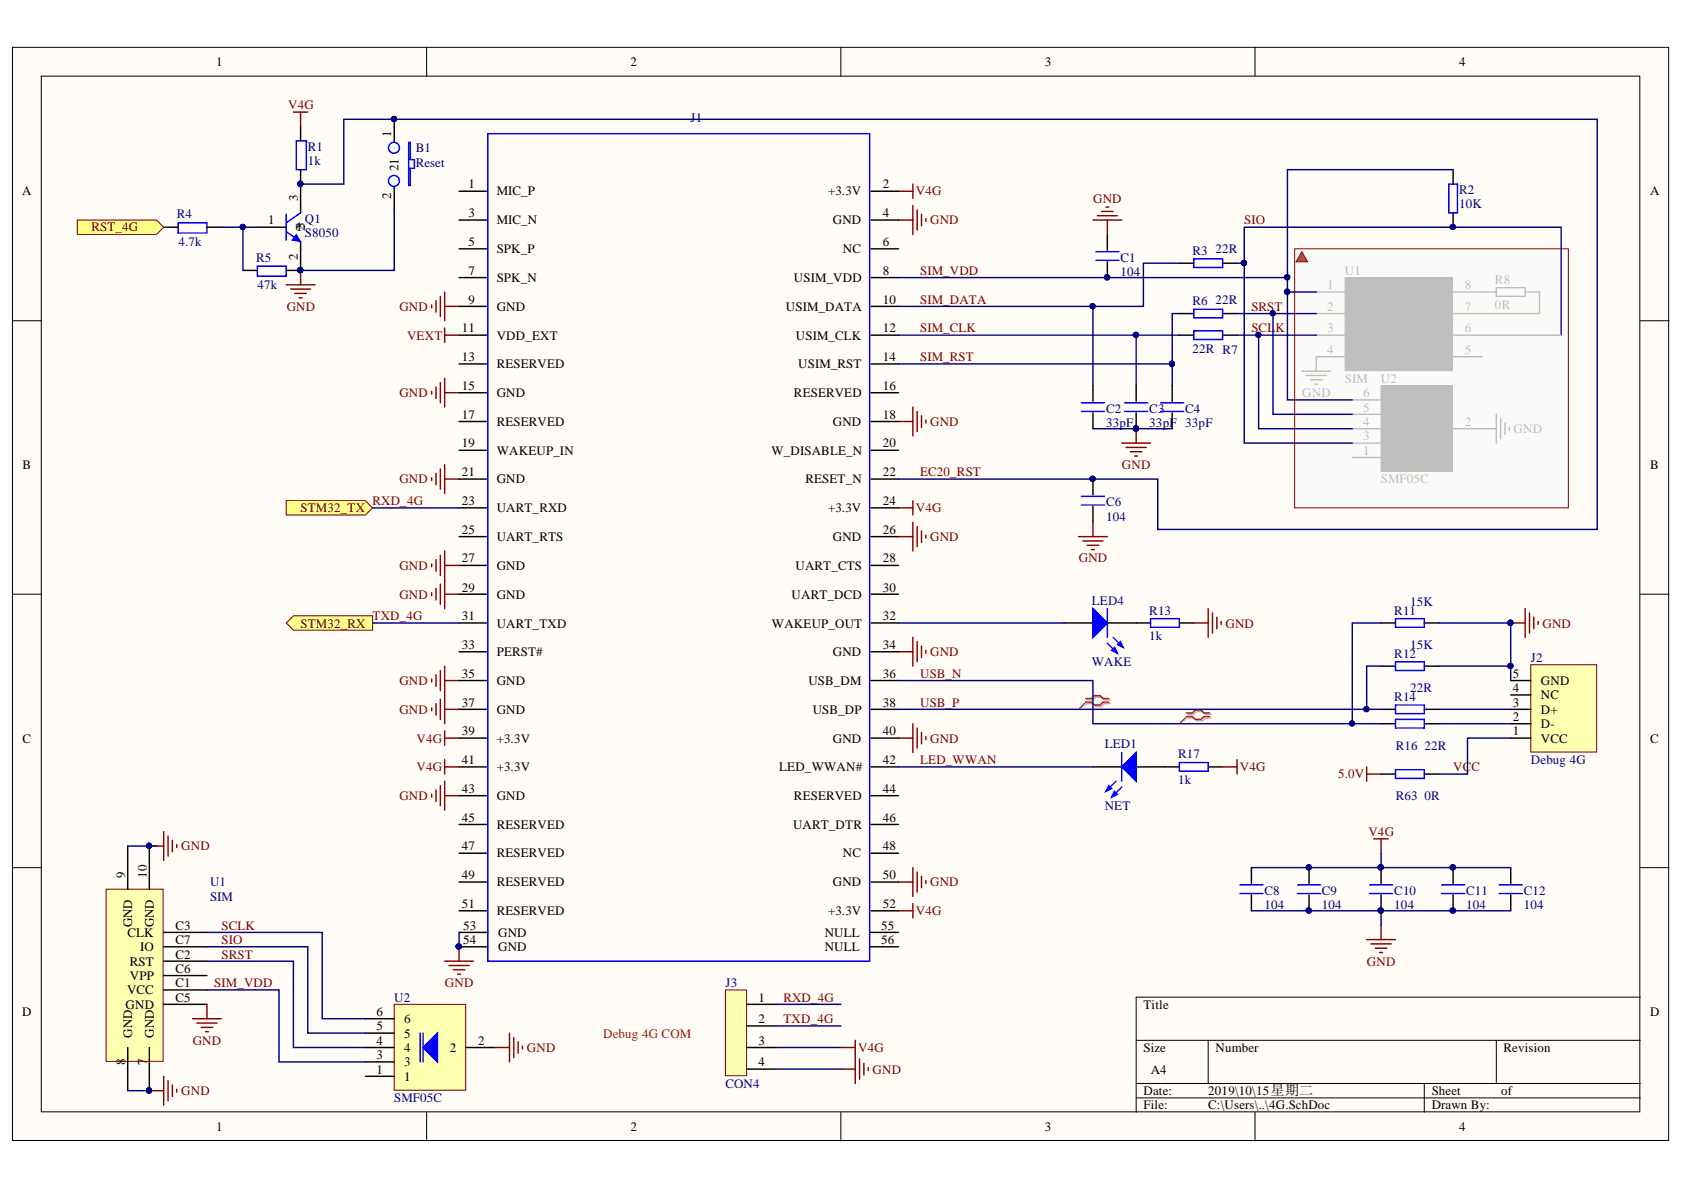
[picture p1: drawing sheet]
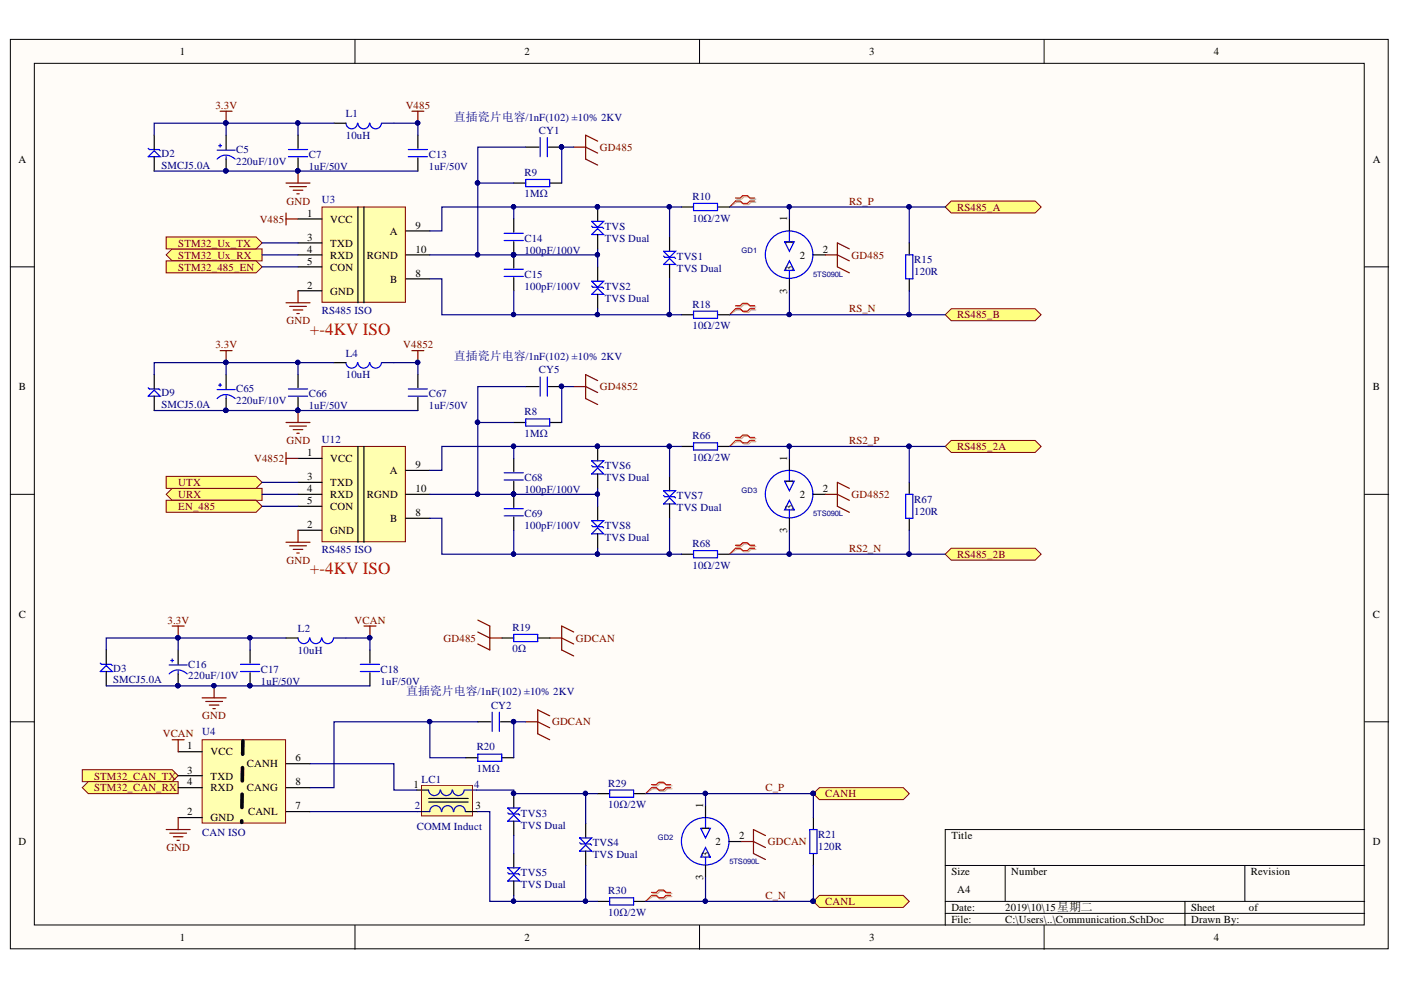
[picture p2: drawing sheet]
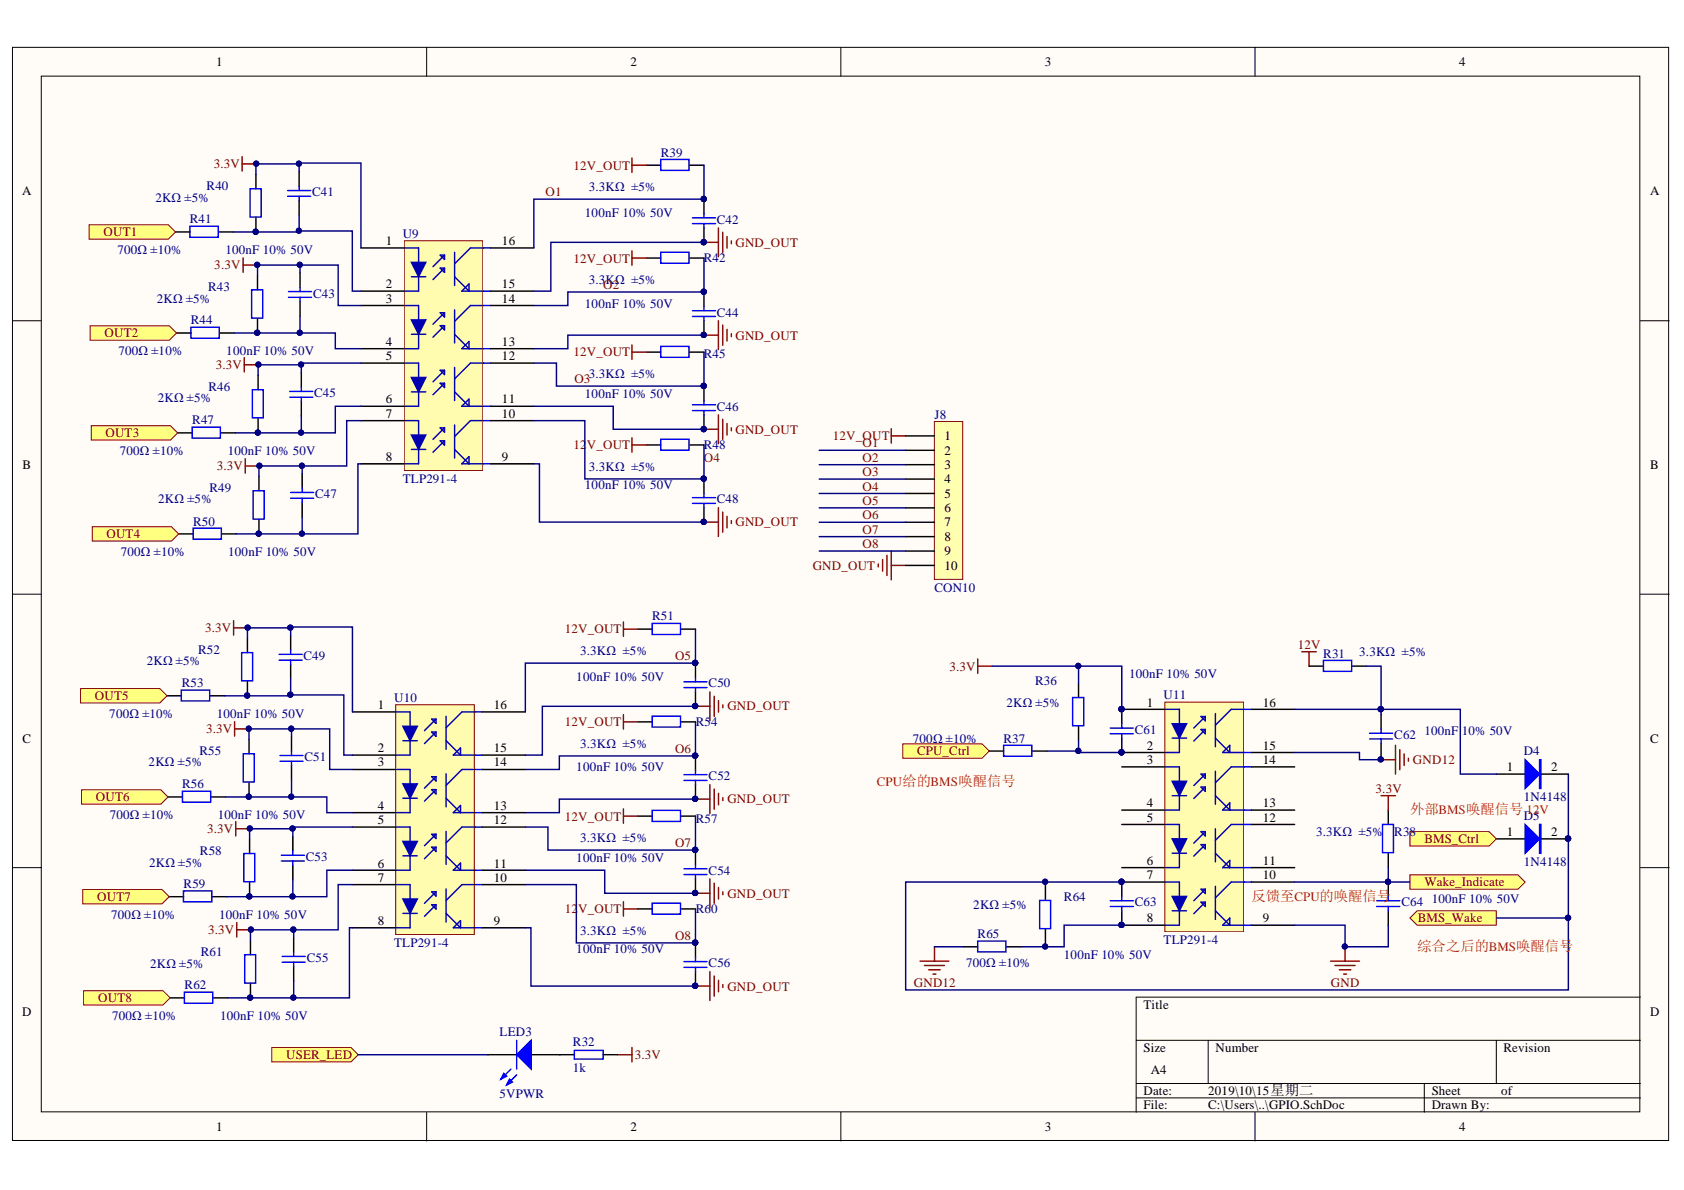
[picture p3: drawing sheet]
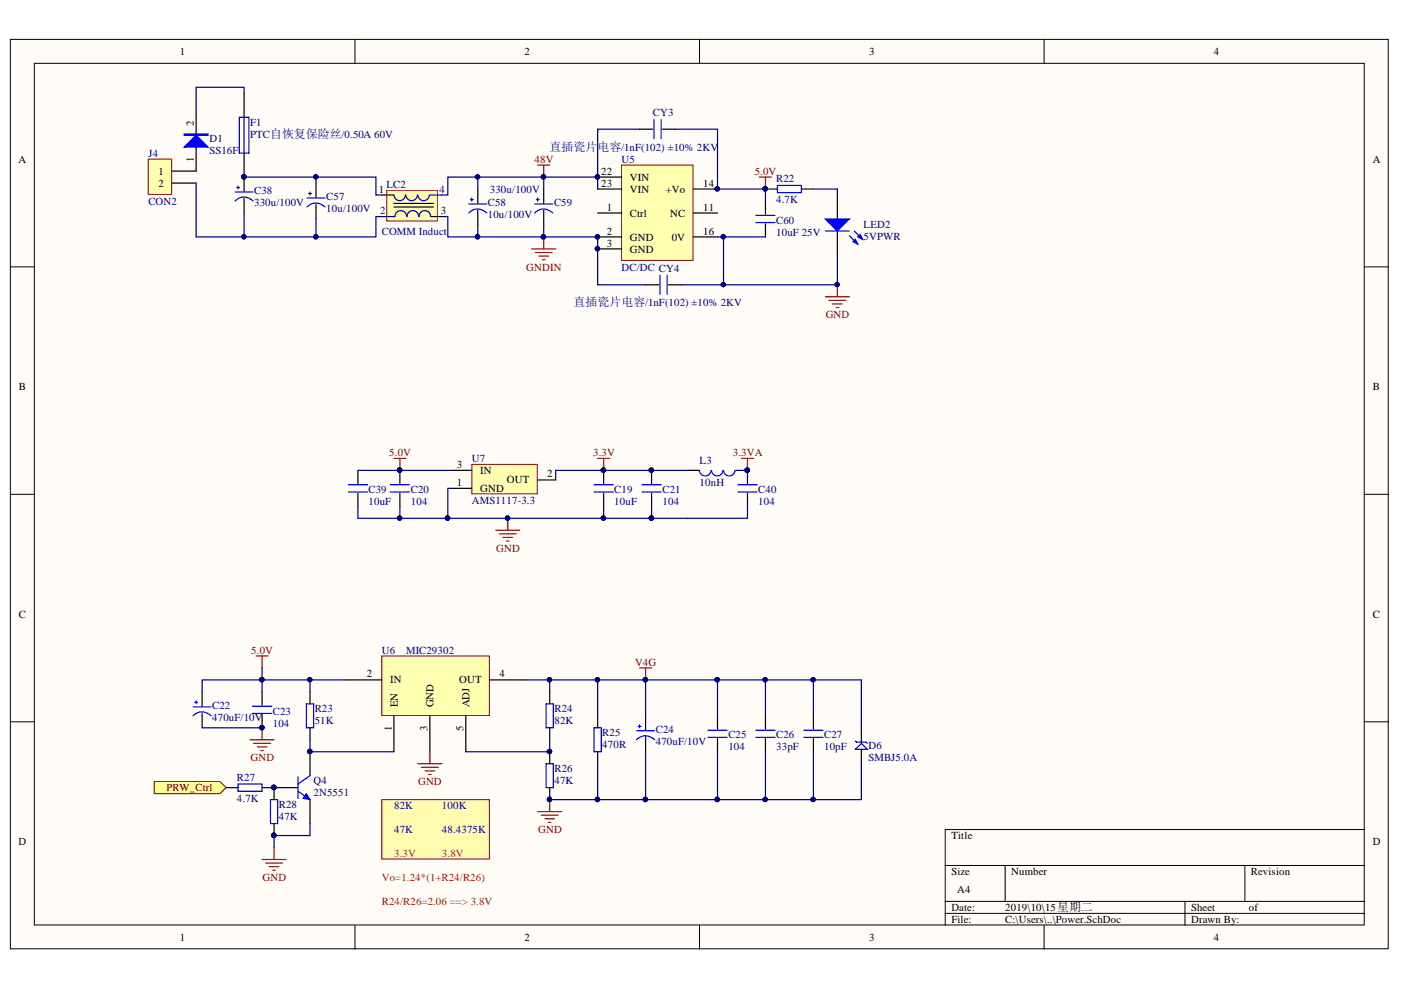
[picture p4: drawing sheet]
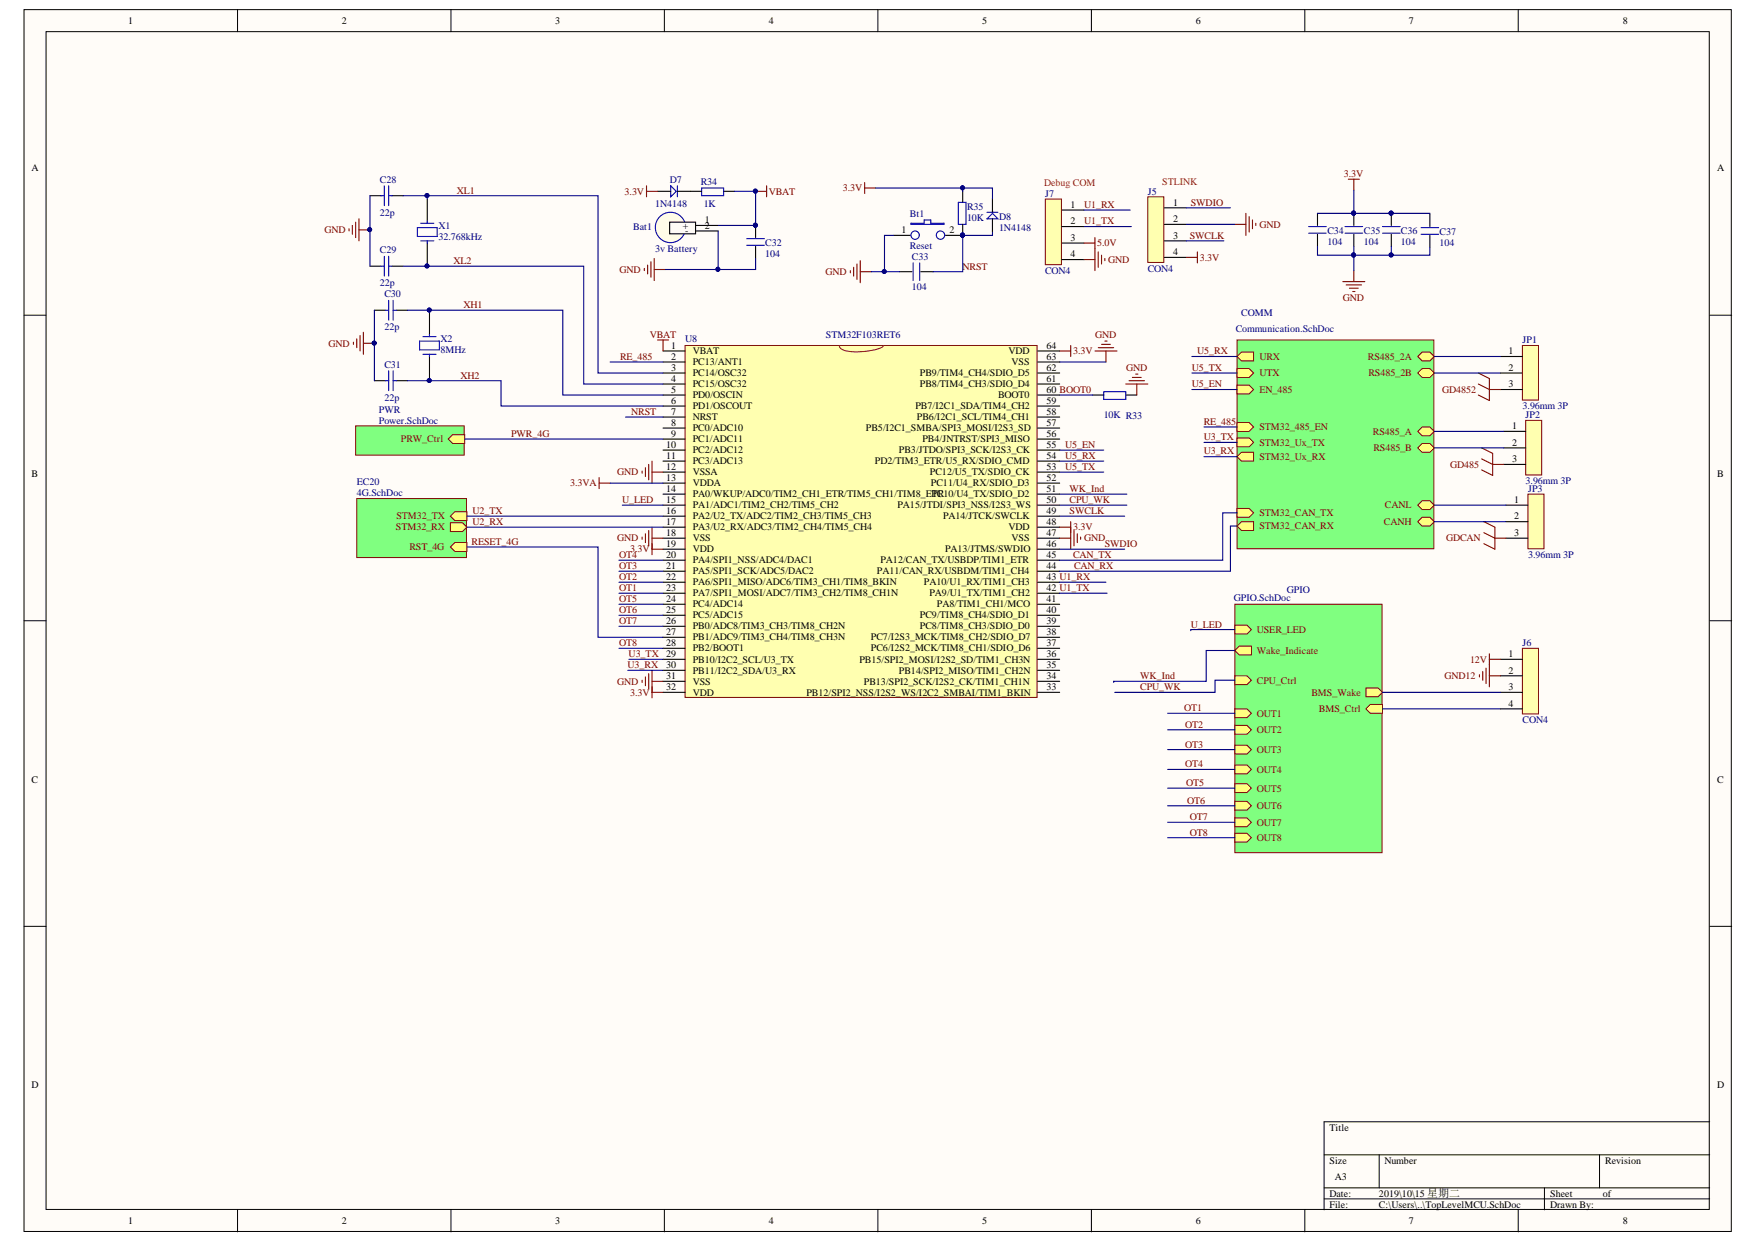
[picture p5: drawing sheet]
# Altium project BatteryIot-V3.PrjPcb
5 sheets, 207 parts. Net scope: hierarchical (ports join the sheet entries above them; power ports are global).
Board files: BatteryIot.PcbDoc, BatteryIot -V2.PcbDoc, BatteryIot - 焊接图.PcbDoc
Sheets:
  TopLevelMCU.SchDoc
    EC20 = 4G.SchDoc
    GPIO = GPIO.SchDoc
    PWR = Power.SchDoc
    COMM = Communication.SchDoc

## Sheet TopLevelMCU.SchDoc
size A3

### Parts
Bat1  3v Battery  [BATM]
Bt1  Reset  [3*6*2.5贴片 微动开关]
C28  22p  [0603_C]
C29  22p  [0603_C]
C30  22p  [0603_C]
C31  22p  [0603_C]
C32  104  [0603_C]
C33  104  [0603_C]
C34  104  [0603_C]
C35  104  [0603_C]
C36  104  [0603_C]
C37  104  [0603_C]
D7  1N4148  [SOD-323]
D8  1N4148  [SOD-323]
J5  CON4  [CON4(2.54)]
J6  CON4  [CON4(2.54)]
J7  CON4  [CON4(2.54)]
JP1  3.96mm 3P
JP2  3.96mm 3P
JP3  3.96mm 3P
R33  10K  [0603_R]
R34  1K  [0603_R]
R35  10K  [0603_R]
U8  STM32F103RET6  [LQFP64]
X1  32.768kHz  [XTAL32]
X2  8MHz  [Crystal_SMD]

### Sub-sheets
COMM = Communication.SchDoc: STM32_485_EN (in), STM32_Ux_TX (in), STM32_Ux_RX (out), STM32_CAN_TX (in), CANH (bidir), RS485_B (bidir), CANL (bidir), RS485_A (bidir), STM32_CAN_RX (out), RS485_2A (bidir), RS485_2B (bidir), UTX (in), EN_485 (in), URX (out)
EC20 = 4G.SchDoc: STM32_RX (out), STM32_TX (in), RST_4G (in)
GPIO = GPIO.SchDoc: BMS_Ctrl (in), BMS_Wake (out), USER_LED (in), CPU_Ctrl (in), Wake_Indicate (out), OUT1 (in), OUT2 (in), OUT3 (in), OUT4 (in), OUT5 (in), OUT6 (in), OUT7 (in), OUT8 (in)
PWR = Power.SchDoc: PRW_Ctrl (in)

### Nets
3.3V: C34.1 C35.1 C36.1 C37.1 D7.1 D8.2 J5.4 R35.1 U8.19(VDD) U8.32(VDD) U8.48(VDD) U8.64(VDD)
3.3VA: U8.13(VDDA)
5.0V: J7.3
12V: J6.1
GD485: JP2.3
GD4852: JP1.3
GDCAN: JP3.3
GND: Bat1.2(-) Bt1.1 C28.2 C29.2 C30.2 C31.2 C32.2 C33.2 C34.2 C35.2 C36.2 C37.2 J5.2 J7.4 R33.2 U8.12(VSSA) U8.18(VSS) U8.31(VSS) U8.47(VSS) U8.63(VSS)
GND12: J6.2
VBAT: Bat1.1(+) C32.1 R34.2 U8.1(VBAT)
BOOT0: R33.1 U8.60(BOOT0)
C_N: JP3.1 ; sheet COMM/CANL
C_P: JP3.2 ; sheet COMM/CANH
CAN_RX: U8.44(PA11/CAN_RX/USBDM/TIM1_CH4) ; sheet COMM/STM32_CAN_RX
CAN_TX: U8.45(PA12/CAN_TX/USBDP/TIM1_ETR) ; sheet COMM/STM32_CAN_TX
CPU_WK: U8.50(PA15/JTDI/SPI3_NSS/I2S3_WS) ; sheet GPIO/CPU_Ctrl
NRST: Bt1.2 C33.1 D8.1 R35.2 U8.7(NRST)
OT1: U8.23(PA7/SPI1_MOSI/ADC7/TIM3_CH2/TIM8_CH1N) ; sheet GPIO/OUT1
OT2: U8.22(PA6/SPI1_MISO/ADC6/TIM3_CH1/TIM8_BKIN) ; sheet GPIO/OUT2
OT3: U8.21(PA5/SPI1_SCK/ADC5/DAC2) ; sheet GPIO/OUT3
OT4: U8.20(PA4/SPI1_NSS/ADC4/DAC1) ; sheet GPIO/OUT4
OT5: U8.24(PC4/ADC14) ; sheet GPIO/OUT5
OT6: U8.25(PC5/ADC15) ; sheet GPIO/OUT6
OT7: U8.26(PB0/ADC8/TIM3_CH3/TIM8_CH2N) ; sheet GPIO/OUT7
OT8: U8.28(PB2/BOOT1) ; sheet GPIO/OUT8
PWR_4G: U8.9(PC1/ADC11) ; sheet PWR/PRW_Ctrl
RE_485: U8.2(PC13/ANT1) ; sheet COMM/STM32_485_EN
RESET_4G: U8.27(PB1/ADC9/TIM3_CH4/TIM8_CH3N) ; sheet EC20/RST_4G
RS2_N: JP1.2 ; sheet COMM/RS485_2B
RS2_P: JP1.1 ; sheet COMM/RS485_2A
RS_N: JP2.2 ; sheet COMM/RS485_B
RS_P: JP2.1 ; sheet COMM/RS485_A
SWCLK: J5.3 U8.49(PA14/JTCK/SWCLK)
SWDIO: J5.1 U8.46(PA13/JTMS/SWDIO)
U1_RX: J7.1 U8.43(PA10/U1_RX/TIM1_CH3)
U1_TX: J7.2 U8.42(PA9/U1_TX/TIM1_CH2)
U2_RX: U8.17(PA3/U2_RX/ADC3/TIM2_CH4/TIM5_CH4) ; sheet EC20/STM32_RX  [project net TXD_4G]
U2_TX: U8.16(PA2/U2_TX/ADC2/TIM2_CH3/TIM5_CH3) ; sheet EC20/STM32_TX  [project net RXD_4G]
U3_RX: U8.30(PB11/I2C2_SDA/U3_RX) ; sheet COMM/STM32_Ux_RX
U3_TX: U8.29(PB10/I2C2_SCL/U3_TX) ; sheet COMM/STM32_Ux_TX
U5_EN: U8.55(PB3/JTDO/SPI3_SCK/I2S3_CK) ; sheet COMM/EN_485
U5_RX: U8.54(PD2/TIM3_ETR/U5_RX/SDIO_CMD) ; sheet COMM/URX
U5_TX: U8.53(PC12/U5_TX/SDIO_CK) ; sheet COMM/UTX
U_LED: U8.15(PA1/ADC1/TIM2_CH2/TIM5_CH2) ; sheet GPIO/USER_LED
WK_Ind: U8.51(PC10/U4_TX/SDIO_D2) ; sheet GPIO/Wake_Indicate
XH1: C30.1 U8.5(PD0/OSCIN) X2.1
XH2: C31.1 U8.6(PD1/OSCOUT) X2.2
XL1: C28.1 U8.3(PC14/OSC32) X1.1
XL2: C29.1 U8.4(PC15/OSC32) X1.2
NetC63_2: J6.3 ; sheet GPIO/BMS_Wake
NetD5_1: J6.4 ; sheet GPIO/BMS_Ctrl
NetD7_2: D7.2 R34.1

Not connected (* = marked no-connect by the designer): U8 8(PC0/ADC10) 10(PC2/ADC12) 11(PC3/ADC13) 14(PA0/WKUP/ADC0/TIM2_CH1_ETR/TIM5_CH1/TIM8_ETR) 33(PB12/SPI2_NSS/I2S2_WS/I2C2_SMBAI/TIM1_BKIN) 34(PB13/SPI2_SCK/I2S2_CK/TIM1_CH1N) 35(PB14/SPI2_MISO/TIM1_CH2N) 36(PB15/SPI2_MOSI/I2S2_SD/TIM1_CH3N) 37(PC6/I2S2_MCK/TIM8_CH1/SDIO_D6) 38(PC7/I2S3_MCK/TIM8_CH2/SDIO_D7) 39(PC8/TIM8_CH3/SDIO_D0) 40(PC9/TIM8_CH4/SDIO_D1) 41(PA8/TIM1_CH1/MCO) 52(PC11/U4_RX/SDIO_D3) 56(PB4/JNTRST/SPI3_MISO) 57(PB5/I2C1_SMBA/SPI3_MOSI/I2S3_SD) 58(PB6/I2C1_SCL/TIM4_CH1) 59(PB7/I2C1_SDA/TIM4_CH2) 61(PB8/TIM4_CH3/SDIO_D4) 62(PB9/TIM4_CH4/SDIO_D5)

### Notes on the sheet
- (near J7) Debug COM
- (near J5) STLINK

## Sheet 4G.SchDoc
size A4

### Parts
(Parts that share a designator on the sheet are numbered #1, #2 ... from top to bottom, then left to right.)
B1  Reset  [3*6*2.5贴片 微动开关]
C1  104  [0603_C]
C2  33pF  [0603_C]
C3  33pF  [0603_C]
C4  33pF  [0603_C]
C6  104  [0603_C]
C8  104  [0603_C]
C9  104  [0603_C]
C10  104  [0603_C]
C11  104  [0603_C]
C12  104  [0603_C]
J1  MINI-PCIE-CON  [EC20_MINIPCI]  (value not drawn)
J2  Debug 4G  [USB_MINI_NEW]
J3  CON4  [CON4(2.54)]
LED1  NET  [LED]
LED4  WAKE  [LED]
Q1  S8050  [SOT-23]
R1  1k  [0603_R]
R2  10K  [0603_R]
R3  22R  [0603_R]
R4  4.7k  [0603_R]
R5  47k  [0603_R]
R6  22R  [0603_R]
R7  22R  [0603_R]
R8#1  0R  [0603_R]  (masked out: inside a compile mask, not in the netlist)
R11  15K  [0603_R]
R12  15K  [0603_R]
R13  1k  [0603_R]
R14  22R  [0603_R]
R16  22R  [0603_R]
R17  1k  [0603_R]
R63  0R  [0603_R]
U1#1  SIM  [SIM_BIG_POPUP]  (masked out: inside a compile mask, not in the netlist)
U1#2  SIM
U2#1  SMF05C  [SOT363]  (masked out: inside a compile mask, not in the netlist)
U2#2  SMF05C  [SOT363]

### Ports
RST_4G (in), STM32_RX (out), STM32_TX (in)

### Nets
5.0V: R63.2
GND: B1.2 C1.2 C2.2 C3.2 C4.2 C6.2 C8.2 C9.2 C10.2 C11.2 C12.2 J1.4(GND) J1.9(GND) J1.15(GND) J1.18(GND) J1.21(GND) J1.26(GND) J1.27(GND) J1.29(GND) J1.34(GND) J1.35(GND) J1.37(GND) J1.40(GND) J1.43(GND) J1.50(GND) J1.53(GND) J1.54(GND) J1.55(GND) J1.56(GND) J2.5(GND) J3.4 Q1.2 R5.2 R11.1 R12.1 R13.1 U1#2.7(GND) U1#2.8(GND) U1#2.9(GND) U1#2.10(GND) U1#2.C5(GND) U2#2.2
V4G: C8.1 C9.1 C10.1 C11.1 C12.1 J1.2(+3.3V) J1.24(+3.3V) J1.39(+3.3V) J1.41(+3.3V) J1.52(+3.3V) J3.3 R1.2 R17.1
VEXT: J1.11(VDD_EXT)
EC20_RST: B1.1 C6.1 J1.22(RESET_N) Q1.3 R1.1
LED_WWAN: J1.42(LED_WWAN#) LED1.2(K)
RESET_4G: R4.1 ; port RST_4G
RXD_4G: J1.23(UART_RXD) J3.1 ; port STM32_TX
SCLK: R7.1 U1#2.C3(CLK) U2#2.6
SIM_CLK: C3.1 J1.12(USIM_CLK) R7.2
SIM_DATA: C2.1 J1.10(USIM_DATA) R3.2
SIM_RST: C4.1 J1.14(USIM_RST) R6.2
SIM_VDD: C1.1 J1.8(USIM_VDD) R2.1 U1#2.C1(VCC) U2#2.3
SIO: R2.2 R3.1 U1#2.C7(IO) U2#2.5
SRST: R6.1 U1#2.C2(RST) U2#2.4
TXD_4G: J1.31(UART_TXD) J3.2 ; port STM32_RX
USB_N: J1.36(USB_DM) R11.2 R16.2
USB_P: J1.38(USB_DP) R12.2 R14.2
VCC: J2.1(VCC) R63.1
NetJ1_32: J1.32(WAKEUP_OUT) LED4.1(A)
NetJ2_2: J2.2(D-) R16.1
NetJ2_3: J2.3(D+) R14.1
NetLED1_1: LED1.1(A) R17.2
NetLED4_2: LED4.2(K) R13.2
NetQ1_1: Q1.1 R4.2 R5.1

Not connected (* = marked no-connect by the designer): J1 1(MIC_P) 3(MIC_N) 5(SPK_P) 6(NC) 7(SPK_N) 13(RESERVED) 16(RESERVED) 17(RESERVED) 19(WAKEUP_IN) 20(W_DISABLE_N) 25(UART_RTS) 28(UART_CTS) 30(UART_DCD) 33(PERST#) 44(RESERVED) 45(RESERVED) 46(UART_DTR) 47(RESERVED) 48(NC) 49(RESERVED) 51(RESERVED); J2 4(NC); U1#2 C6(VPP); U2#2 1

### Layout directives
differential pair: USB_N, USB_P

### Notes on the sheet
- Debug 4G COM

## Sheet GPIO.SchDoc
size A4

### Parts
C41  100nF 10% 50V  [0603_C]
C42  100nF 10% 50V  [0603_C]
C43  100nF 10% 50V  [0603_C]
C44  100nF 10% 50V  [0603_C]
C45  100nF 10% 50V  [0603_C]
C46  100nF 10% 50V  [0603_C]
C47  100nF 10% 50V  [0603_C]
C48  100nF 10% 50V  [0603_C]
C49  100nF 10% 50V  [0603_C]
C50  100nF 10% 50V  [0603_C]
C51  100nF 10% 50V  [0603_C]
C52  100nF 10% 50V  [0603_C]
C53  100nF 10% 50V  [0603_C]
C54  100nF 10% 50V  [0603_C]
C55  100nF 10% 50V  [0603_C]
C56  100nF 10% 50V  [0603_C]
C61  100nF 10% 50V  [0603_C]
C62  100nF 10% 50V  [0603_C]
C63  100nF 10% 50V  [0603_C]
C64  100nF 10% 50V  [0603_C]
D4  1N4148  [SOD-323]
D5  1N4148  [SOD-323]
J8  CON10  [XH2.54-SMD-5*2P]
LED3  5VPWR  [LED]
R31  3.3KΩ  ±5%  [0603_R]
R32  1k  [0603_R]
R36  2KΩ ±5%  [0603_R]
R37  700Ω ±10%  [0603_R]
R38  3.3KΩ  ±5%  [0603_R]
R39  3.3KΩ  ±5%  [0603_R]
R40  2KΩ ±5%  [0603_R]
R41  700Ω ±10%  [0603_R]
R42  3.3KΩ  ±5%  [0603_R]
R43  2KΩ ±5%  [0603_R]
R44  700Ω ±10%  [0603_R]
R45  3.3KΩ  ±5%  [0603_R]
R46  2KΩ ±5%  [0603_R]
R47  700Ω ±10%  [0603_R]
R48  3.3KΩ  ±5%  [0603_R]
R49  2KΩ ±5%  [0603_R]
R50  700Ω ±10%  [0603_R]
R51  3.3KΩ  ±5%  [0603_R]
R52  2KΩ ±5%  [0603_R]
R53  700Ω ±10%  [0603_R]
R54  3.3KΩ  ±5%  [0603_R]
R55  2KΩ ±5%  [0603_R]
R56  700Ω ±10%  [0603_R]
R57  3.3KΩ  ±5%  [0603_R]
R58  2KΩ ±5%  [0603_R]
R59  700Ω ±10%  [0603_R]
R60  3.3KΩ  ±5%  [0603_R]
R61  2KΩ ±5%  [0603_R]
R62  700Ω ±10%  [0603_R]
R64  2KΩ ±5%  [0603_R]
R65  700Ω ±10%  [0603_R]
U9  TLP291-4  [SOP16_M]
U10  TLP291-4  [SOP16_M]
U11  TLP291-4  [SOP16_M]

### Ports
BMS_Ctrl (in), BMS_Wake (out), CPU_Ctrl (in), OUT1 (in), OUT2 (in), OUT3 (in), OUT4 (in), OUT5 (in), OUT6 (in), OUT7 (in), OUT8 (in), USER_LED (in), Wake_Indicate (out)

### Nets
3.3V: C41.2 C43.2 C45.2 C47.2 C49.2 C51.2 C53.2 C55.2 C61.2 R32.1 R36.2 R38.1 R40.2 R43.2 R46.2 R49.2 R52.2 R55.2 R58.2 R61.2 U9.1(INPUT-A) U9.3(EMITTER) U9.5 U9.7 U10.1(INPUT-A) U10.3(EMITTER) U10.5 U10.7 U11.1(INPUT-A)
12V: R31.2
12V_OUT: J8.1 R39.2 R42.2 R45.2 R48.2 R51.2 R54.2 R57.2 R60.2
GND: C64.1 U11.9
GND12: C62.1 R65.1 U11.15
GND_OUT: C42.1 C44.1 C46.1 C48.1 C50.1 C52.1 C54.1 C56.1 J8.10 U9.9 U9.11 U9.13 U9.15 U10.9 U10.11 U10.13 U10.15
CPU_WK: R37.1 ; port CPU_Ctrl
O1: C42.2 J8.2 R39.1 U9.16
O2: C44.2 J8.3 R42.1 U9.14
O3: C46.2 J8.4 R45.1 U9.12
O4: C48.2 J8.5 R48.1 U9.10
O5: C50.2 J8.6 R51.1 U10.16
O6: C52.2 J8.7 R54.1 U10.14
O7: C54.2 J8.8 R57.1 U10.12
O8: C56.2 J8.9 R60.1 U10.10
OT1: R41.1 ; port OUT1
OT2: R44.1 ; port OUT2
OT3: R47.1 ; port OUT3
OT4: R50.1 ; port OUT4
OT5: R53.1 ; port OUT5
OT6: R56.1 ; port OUT6
OT7: R59.1 ; port OUT7
OT8: R62.1 ; port OUT8
U_LED: LED3.2(K) ; port USER_LED
WK_Ind: C64.2 R38.2 U11.10 ; port Wake_Indicate
NetC41_1: C41.1 R40.1 R41.2 U9.2(INPUT-K)
NetC43_1: C43.1 R43.1 R44.2 U9.4(COLLECTOR)
NetC45_1: C45.1 R46.1 R47.2 U9.6
NetC47_1: C47.1 R49.1 R50.2 U9.8
NetC49_1: C49.1 R52.1 R53.2 U10.2(INPUT-K)
NetC51_1: C51.1 R55.1 R56.2 U10.4(COLLECTOR)
NetC53_1: C53.1 R58.1 R59.2 U10.6
NetC55_1: C55.1 R61.1 R62.2 U10.8
NetC61_1: C61.1 R36.1 R37.2 U11.2(INPUT-K)
NetC62_2: C62.2 D4.1 R31.1 U11.16
NetC63_1: C63.1 R64.1 R65.2 U11.8
NetC63_2: C63.2 D4.2 D5.2 R64.2 U11.7 ; port BMS_Wake
NetD5_1: D5.1 ; port BMS_Ctrl
NetLED3_1: LED3.1(A) R32.2

Not connected (* = marked no-connect by the designer): U11 3(EMITTER) 4(COLLECTOR) 5 6 11 12 13 14

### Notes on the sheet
- (near R37) CPU给的BMS唤醒信号
- 外部BMS唤醒信号 12V
- (near U11) 反馈至CPU的唤醒信号
- (near C64) 综合之后的BMS唤醒信号

## Sheet Power.SchDoc
size A4

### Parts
C19  10uF  [1206_C]
C20  104  [0603_C]
C21  104  [0603_C]
C22  470uF/10V  [SMD-CT-7343]
C23  104  [0603_C]
C24  470uF/10V  [SMD-CT-7343]
C25  104  [0603_C]
C26  33pF  [0603_C]
C27  10pF  [0603_C]
C38  330u/100V  [SMD-CT-7343]
C39  10uF  [1206_C]
C40  104  [0603_C]
C57  10u/100V  [SMD-CT-7343]
C58  10u/100V  [SMD-CT-7343]
C59  330u/100V  [SMD-CT-7343]
C60  10uF 25V  [1206_C]
CY3  直插瓷片电容/1nF(102) ±10% 2KV  [1206_C]
CY4  直插瓷片电容/1nF(102) ±10% 2KV  [1206_C]
D1  SS16F  [SMB(DO-214AA)_S1]
D6  SMBJ5.0A  [SMB(DO-214AA)_S1]
F1  PTC自恢复保险丝/0.50A 60V  [PIN-W2/E2.8]
J4  CON2  [CON5.08-2P]
L3  10nH  [0805_L]
LC2  COMM Induct
LED2  5VPWR  [SMDLED]
Q4  2N5551  [SOT-23]
R22  4.7K  [0603_R]
R23  51K  [0603_R]
R24  82K  [0603_R]
R25  470R  [1206_R]
R26  47K  [0603_R]
R27  4.7K  [0603_R]
R28  47K  [0603_R]
U5  DC/DC
U6  MIC29302  [TO-263-5-NEW]
U7  AMS1117-3.3  [SOT-223]

### Ports
PRW_Ctrl (in)

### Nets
3.3V: C19.1 C21.1 L3.1 U7.2(OUT)
3.3VA: C40.1 L3.2
5.0V: C20.1 C22.1(VCC) C23.1 C39.2 C60.1 CY3.2 R22.2 R23.2 U5.14(+Vo) U6.2(IN) U7.3(IN)
48V: C58.1(VCC) C59.1(VCC) CY3.1 LC2.4 U5.22(VIN) U5.23(VIN)
GND: C19.2 C20.2 C21.2 C22.2(GND) C23.2 C24.2(GND) C25.2 C26.2 C27.2 C39.1 C40.2 C60.2 CY4.2 D6.1 LED2.2(K) Q4.2 R25.1 R26.1 R28.1 U5.16(0V) U6.3(GND) U7.1(GND)
GNDIN: C58.2(GND) C59.2(GND) CY4.1 LC2.3 U5.2(GND) U5.3(GND)
V4G: C24.1(VCC) C25.1 C26.1 C27.1 D6.2 R24.2 R25.2 U6.4(OUT)
PWR_4G: R27.2 ; port PRW_Ctrl
NetC38_1: C38.1(VCC) C57.1(VCC) F1.1 LC2.1
NetC38_2: C38.2(GND) C57.2(GND) J4.2 LC2.2
NetD1_1: D1.1 J4.1
NetD1_2: D1.2 F1.2
NetLED2_1: LED2.1(A) R22.1
NetQ4_1: Q4.1 R27.1 R28.2
NetQ4_3: Q4.3 R23.1 U6.1(EN)
NetR24_1: R24.1 R26.2 U6.5(ADJ)

Not connected (* = marked no-connect by the designer): U5 1(Ctrl) 11(NC)

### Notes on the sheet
- 82K
- 47K
- 3.3V
- 100K
- 48.4375K
- 3.8V
- Vo=1.24*(1+R24/R26)
- R24/R26=2.06 ==> 3.8V

## Sheet Communication.SchDoc
size A4

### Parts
(Parts that share a designator on the sheet are numbered #1, #2 ... from top to bottom, then left to right.)
C5  220uF/10V  [SMD-CT-7343]
C7  1uF/50V  [0603_C]
C13  1uF/50V  [0603_C]
C14  100pF/100V  [0603_C]
C15  100pF/100V  [0603_C]
C16  220uF/10V  [SMD-CT-7343]
C17  1uF/50V  [0603_C]
C18  1uF/50V  [0603_C]
C65  220uF/10V  [SMD-CT-7343]
C66  1uF/50V  [0603_C]
C67  1uF/50V  [0603_C]
C68  100pF/100V  [0603_C]
C69  100pF/100V  [0603_C]
CY1  直插瓷片电容/1nF(102) ±10% 2KV  [1206_C]
CY2  直插瓷片电容/1nF(102) ±10% 2KV  [1206_C]
CY5  直插瓷片电容/1nF(102) ±10% 2KV  [1206_C]
D2  SMCJ5.0A  [SMB(DO-214AA)_S1]
D3  SMCJ5.0A  [SMB(DO-214AA)_S1]
D9  SMCJ5.0A  [SMB(DO-214AA)_S1]
GD1  5TS090L  [T83-A90X]
GD2  5TS090L  [T83-A90X]
GD3  5TS090L  [T83-A90X]
L1  10uH  [0805_L]
L2  10uH  [0805_L]
L4  10uH  [0805_L]
LC1  COMM Induct
R8#2  1MΩ  [0603_R]
R9  1MΩ  [0603_R]
R10  10Ω/2W  [0603_R]
R15  120R  [0603_R]
R18  10Ω/2W  [0603_R]
R19  0Ω  [0603_R]
R20  1MΩ  [0603_R]
R21  120R  [0603_R]
R29  10Ω/2W  [0603_R]
R30  10Ω/2W  [0603_R]
R66  10Ω/2W  [0603_R]
R67  120R  [0603_R]
R68  10Ω/2W  [0603_R]
TVS  TVS Dual
TVS1  TVS Dual
TVS2  TVS Dual
TVS3  TVS Dual
TVS4  TVS Dual
TVS5  TVS Dual
TVS6  TVS Dual
TVS7  TVS Dual
TVS8  TVS Dual
U3  RS485 ISO
U4  CAN ISO
U12  RS485 ISO

### Ports
CANH (bidir), CANL (bidir), EN_485 (in), RS485_2A (bidir), RS485_2B (bidir), RS485_A (bidir), RS485_B (bidir), STM32_485_EN (in), STM32_CAN_RX (out), STM32_CAN_TX (in), STM32_Ux_RX (out), STM32_Ux_TX (in), URX (out), UTX (in)

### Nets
3.3V: C5.1(VCC) C7.2 C16.1(VCC) C17.2 C65.1(VCC) C66.2 D2.2 D3.2 D9.2 L1.1 L2.1 L4.1
GD485: CY1.2 GD1.2 R9.1 R19.1
GD4852: CY5.2 GD3.2 R8#2.1
GDCAN: CY2.2 GD2.2 R19.2 R20.1
GND: C5.2(GND) C7.1 C13.1 C16.2(GND) C17.1 C18.1 C65.2(GND) C66.1 C67.1 D2.1 D3.1 D9.1 U3.2(GND) U4.2(GND) U12.2(GND)
V485: C13.2 L1.2 U3.1(VCC)
V4852: C67.2 L4.2 U12.1(VCC)
VCAN: C18.2 L2.2 U4.1(VCC)
C_N: GD2.3 R21.1 R30.1 ; port CANL
C_P: GD2.1 R21.2 R29.1 ; port CANH
CAN_RX: U4.4(RXD) ; port STM32_CAN_RX
CAN_TX: U4.3(TXD) ; port STM32_CAN_TX
RE_485: U3.5(CON) ; port STM32_485_EN
RS2_N: GD3.3 R67.1 R68.1 ; port RS485_2B
RS2_P: GD3.1 R66.1 R67.2 ; port RS485_2A
RS_N: GD1.3 R15.1 R18.1 ; port RS485_B
RS_P: GD1.1 R10.1 R15.2 ; port RS485_A
U3_RX: U3.4(RXD) ; port STM32_Ux_RX
U3_TX: U3.3(TXD) ; port STM32_Ux_TX
U5_EN: U12.5(CON) ; port EN_485
U5_RX: U12.4(RXD) ; port URX
U5_TX: U12.3(TXD) ; port UTX
NetC14_1: C14.1 C15.2 CY1.1 R9.2 TVS.1 TVS2.2 U3.10(RGND)
NetC14_2: C14.2 R10.2 TVS.2 TVS1.2 U3.9(A)
NetC15_1: C15.1 R18.2 TVS1.1 TVS2.1 U3.8(B)
NetC68_1: C68.1 C69.2 CY5.1 R8#2.2 TVS6.1 TVS8.2 U12.10(RGND)
NetC68_2: C68.2 R66.2 TVS6.2 TVS7.2 U12.9(A)
NetC69_1: C69.1 R68.2 TVS7.1 TVS8.1 U12.8(B)
NetCY2_1: CY2.1 R20.2 U4.8(CANG)
NetLC1_1: LC1.1 U4.6(CANH)
NetLC1_2: LC1.2 U4.7(CANL)
NetLC1_3: LC1.3 R30.2 TVS4.1 TVS5.1
NetLC1_4: LC1.4 R29.2 TVS3.2 TVS4.2
NetTVS3_1: TVS3.1 TVS5.2

### Layout directives
differential pair: C_N, C_P, RS2_N, RS2_P, RS_N, RS_P

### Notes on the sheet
- +-4KV ISO
- (near U12) +-4KV ISO

## Nets that join several sheets
3.3V: TopLevelMCU (12 pins), GPIO (29 pins), Power (C19.1 C21.1 L3.1 U7.2), Communication (12 pins)
3.3VA: TopLevelMCU (U8.13), Power (C40.1 L3.2)
5.0V: TopLevelMCU (J7.3), 4G (R63.2), Power (11 pins)
12V: TopLevelMCU (J6.1), GPIO (R31.2)
GD485: TopLevelMCU (JP2.3), Communication (CY1.2 GD1.2 R9.1 R19.1)
GD4852: TopLevelMCU (JP1.3), Communication (CY5.2 GD3.2 R8#2.1)
GDCAN: TopLevelMCU (JP3.3), Communication (CY2.2 GD2.2 R19.2 R20.1)
GND: TopLevelMCU (20 pins), 4G (42 pins), GPIO (C64.1 U11.9), Power (22 pins), Communication (15 pins)
GND12: TopLevelMCU (J6.2), GPIO (C62.1 R65.1 U11.15)
V4G: 4G (13 pins), Power (8 pins)
C_N: TopLevelMCU (JP3.1), Communication (GD2.3 R21.1 R30.1)
C_P: TopLevelMCU (JP3.2), Communication (GD2.1 R21.2 R29.1)
CAN_RX: TopLevelMCU (U8.44), Communication (U4.4)
CAN_TX: TopLevelMCU (U8.45), Communication (U4.3)
CPU_WK: TopLevelMCU (U8.50), GPIO (R37.1)
NetC63_2: TopLevelMCU (J6.3), GPIO (5 pins)
NetD5_1: TopLevelMCU (J6.4), GPIO (D5.1)
OT1: TopLevelMCU (U8.23), GPIO (R41.1)
OT2: TopLevelMCU (U8.22), GPIO (R44.1)
OT3: TopLevelMCU (U8.21), GPIO (R47.1)
OT4: TopLevelMCU (U8.20), GPIO (R50.1)
OT5: TopLevelMCU (U8.24), GPIO (R53.1)
OT6: TopLevelMCU (U8.25), GPIO (R56.1)
OT7: TopLevelMCU (U8.26), GPIO (R59.1)
OT8: TopLevelMCU (U8.28), GPIO (R62.1)
PWR_4G: TopLevelMCU (U8.9), Power (R27.2)
RE_485: TopLevelMCU (U8.2), Communication (U3.5)
RESET_4G: TopLevelMCU (U8.27), 4G (R4.1)
RS2_N: TopLevelMCU (JP1.2), Communication (GD3.3 R67.1 R68.1)
RS2_P: TopLevelMCU (JP1.1), Communication (GD3.1 R66.1 R67.2)
RS_N: TopLevelMCU (JP2.2), Communication (GD1.3 R15.1 R18.1)
RS_P: TopLevelMCU (JP2.1), Communication (GD1.1 R10.1 R15.2)
RXD_4G: TopLevelMCU (U8.16), 4G (J1.23 J3.1)
TXD_4G: TopLevelMCU (U8.17), 4G (J1.31 J3.2)
U3_RX: TopLevelMCU (U8.30), Communication (U3.4)
U3_TX: TopLevelMCU (U8.29), Communication (U3.3)
U5_EN: TopLevelMCU (U8.55), Communication (U12.5)
U5_RX: TopLevelMCU (U8.54), Communication (U12.4)
U5_TX: TopLevelMCU (U8.53), Communication (U12.3)
U_LED: TopLevelMCU (U8.15), GPIO (LED3.2)
WK_Ind: TopLevelMCU (U8.51), GPIO (C64.2 R38.2 U11.10)
